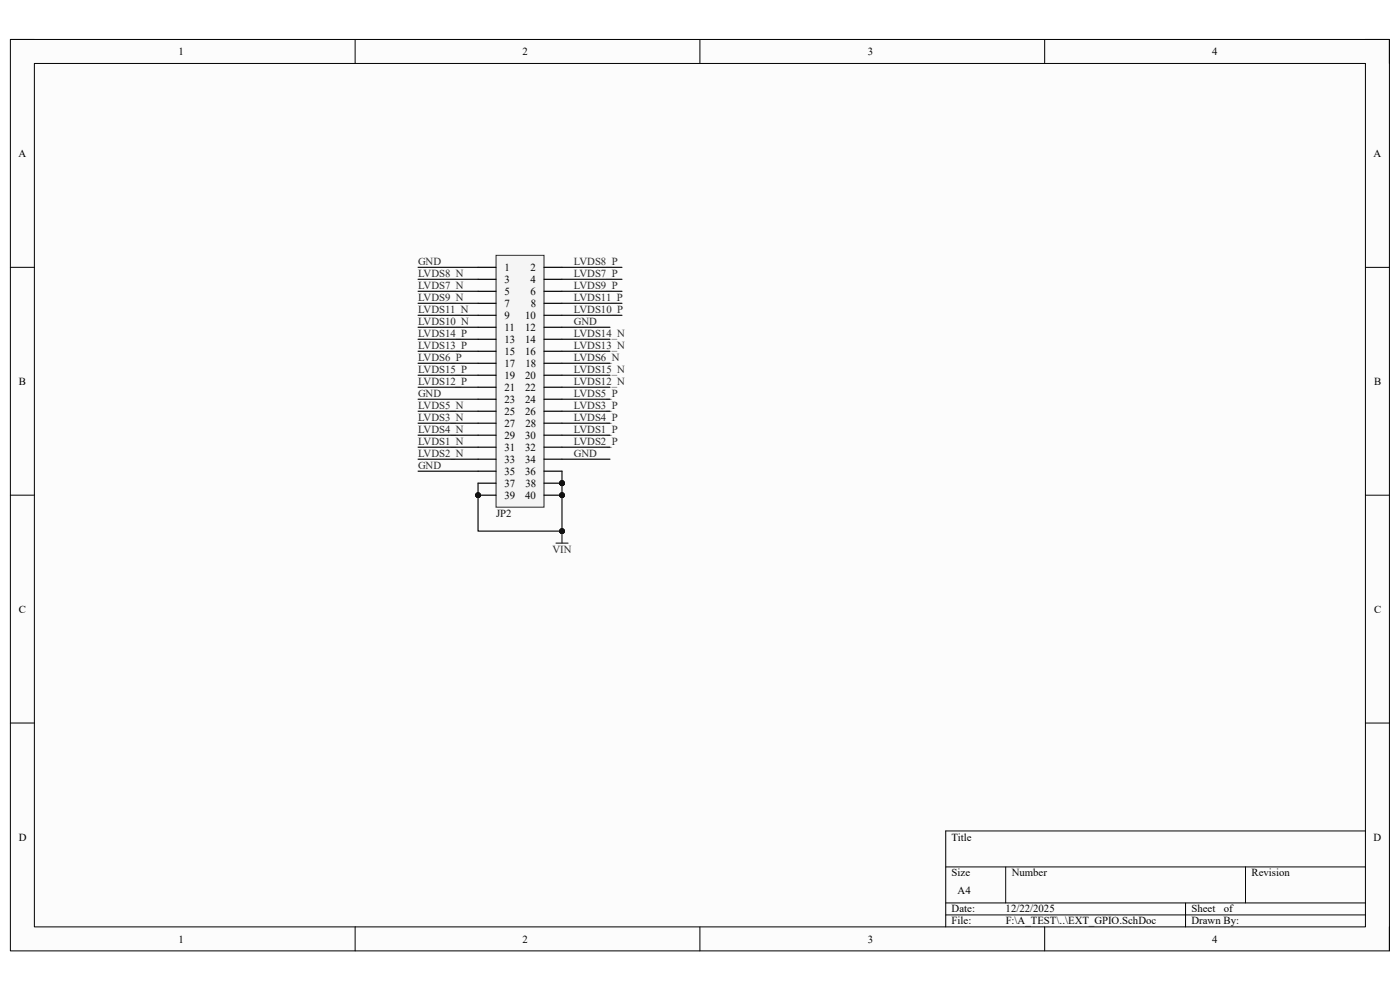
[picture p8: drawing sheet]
<svg xmlns="http://www.w3.org/2000/svg" width="297mm" height="210mm" viewBox="0 0 297 210" stroke-linecap="round" stroke-linejoin="round" font-family="sans-serif">
<path d="M2.2 8.4h292.6v193.3h-292.6z" fill-rule="evenodd" fill="#fcfcfc"/>
<path d="M2.2 8.4h292.6v193.3h-292.6z" fill="none" stroke="#000" stroke-width=".21"/>
<path d="M7.3 13.5h282.4v183.1h-282.4z" fill-rule="evenodd" fill="#fcfcfc"/>
<g fill="none" stroke="#000" stroke-width=".21">
<path d="M2.2 8.4h5.1M7.3 13.5h282.4v183.1h-282.4zM75.3 8.4v5.1M148.5 8.4v5.1M221.6 8.4v5.1M289.7 8.4h5.1v5.1M2.2 56.7h5.1M289.7 56.7h5.1M2.2 105h5.1M289.7 105.1h5.1M2.2 153.4h5.1M289.7 153.4h5.1"/>
<path d="M289.7 176.3h-89.1v20.3M75.3 196.6v5.1M148.5 196.6v5.1M200.6 183.9h89.1M200.6 191.5h89.1M200.6 194.1h89.1M213.4 183.9v7.6M221.6 196.6v5.1M251.5 191.5v5.1M264.2 183.9v7.6M294.8 196.6v5.1"/>
</g>
<circle cx="119.2" cy="102.5" r=".51" fill="#0e0e0e"/>
<circle cx="119.2" cy="102.5" r=".51" fill="none" stroke="#0e0e0e" stroke-width=".21"/>
<circle cx="101.4" cy="105" r=".51" fill="#0e0e0e"/>
<circle cx="101.4" cy="105" r=".51" fill="none" stroke="#0e0e0e" stroke-width=".21"/>
<circle cx="119.2" cy="105" r=".51" fill="#0e0e0e"/>
<circle cx="119.2" cy="105" r=".51" fill="none" stroke="#0e0e0e" stroke-width=".21"/>
<path d="M105.2 54.2h10.2v53.4h-10.2z" fill-rule="evenodd" fill="#f5f5f5"/>
<path d="M105.2 54.2h10.2v53.4h-10.2z" fill="none" stroke="#262626" stroke-width=".21"/>
<g fill="none" stroke="#000" stroke-width=".25">
<path d="M101.4 56.7h3.8M101.4 59.3h3.8M115.4 56.7h3.8M115.4 59.3h3.8M101.4 61.8h3.8M101.4 64.3h3.8M101.4 66.9h3.8M101.4 69.4h3.8M101.4 72h3.8M101.4 74.5h3.8M101.4 77.1h3.8M101.4 79.6h3.8"/>
<path d="M115.4 61.8h3.8M115.4 64.3h3.8M115.4 66.9h3.8M115.4 69.4h3.8M115.4 72h3.8M115.4 74.5h3.8M115.4 77.1h3.8M115.4 79.6h3.8M101.4 82.1h3.8M101.4 84.7h3.8M101.4 87.2h3.8M101.4 89.8h3.8"/>
<path d="M101.4 92.3h3.8M101.4 94.9h3.8M101.4 97.4h3.8M101.4 100h3.8M115.4 82.1h3.8M115.4 84.7h3.8M115.4 87.2h3.8M115.4 89.8h3.8M115.4 92.3h3.8M115.4 94.9h3.8M115.4 97.4h3.8M115.4 100h3.8"/>
<path d="M101.4 102.5h3.8M115.4 102.5h3.8"/>
</g>
<circle cx="119.2" cy="102.5" r=".51" fill="#0e0e0e"/>
<circle cx="119.2" cy="102.5" r=".51" fill="none" stroke="#0e0e0e" stroke-width=".21"/>
<path d="M101.4 105h3.8" fill="none" stroke="#000" stroke-width=".25"/>
<circle cx="101.4" cy="105" r=".51" fill="#0e0e0e"/>
<circle cx="101.4" cy="105" r=".51" fill="none" stroke="#0e0e0e" stroke-width=".21"/>
<path d="M115.4 105h3.8" fill="none" stroke="#000" stroke-width=".25"/>
<circle cx="119.2" cy="105" r=".51" fill="#0e0e0e"/>
<circle cx="119.2" cy="105" r=".51" fill="none" stroke="#0e0e0e" stroke-width=".21"/>
<path d="M118 115.2h2.5M119.2 112.7v2.5" fill="none" stroke="#262626" stroke-width=".25"/>
<circle cx="119.2" cy="112.7" r=".51" fill="#0e0e0e"/>
<circle cx="119.2" cy="112.7" r=".51" fill="none" stroke="#0e0e0e" stroke-width=".21"/>
<g fill="none" stroke="#0e0e0e" stroke-width=".25">
<path d="M88.7 59.3h12.7M88.7 56.7h12.7M119.2 59.3h12.7M119.2 56.7h12.7M88.7 79.6h12.7M88.7 77.1h12.7M88.7 74.5h12.7M88.7 72h12.7M88.7 69.4h12.7M88.7 66.9h12.7M88.7 64.3h12.7M88.7 61.8h12.7"/>
<path d="M119.2 79.6h10.2M119.2 77.1h10.2M119.2 74.5h10.2M119.2 72h10.2M119.2 69.4h10.2M119.2 66.9h12.7M119.2 64.3h12.7M119.2 61.8h12.7M88.7 94.9h12.7M88.7 92.3h12.7M88.7 89.8h12.7M88.7 87.2h12.7"/>
<path d="M88.7 84.7h12.7M88.7 82.1h12.7M88.7 97.4h12.7M119.2 94.9h10.2M119.2 92.3h10.2M119.2 89.8h10.2M119.2 87.2h10.2M119.2 84.7h10.2M119.2 82.1h10.2M101.4 102.5v10.2h17.8"/>
</g>
<circle cx="101.4" cy="105" r=".51" fill="#0e0e0e"/>
<circle cx="101.4" cy="105" r=".51" fill="none" stroke="#0e0e0e" stroke-width=".21"/>
<circle cx="119.2" cy="112.7" r=".51" fill="#0e0e0e"/>
<circle cx="119.2" cy="112.7" r=".51" fill="none" stroke="#0e0e0e" stroke-width=".21"/>
<path d="M119.2 102.5v10.2" fill="none" stroke="#0e0e0e" stroke-width=".25"/>
<circle cx="119.2" cy="112.7" r=".51" fill="#0e0e0e"/>
<circle cx="119.2" cy="112.7" r=".51" fill="none" stroke="#0e0e0e" stroke-width=".21"/>
<circle cx="119.2" cy="105" r=".51" fill="#0e0e0e"/>
<circle cx="119.2" cy="105" r=".51" fill="none" stroke="#0e0e0e" stroke-width=".21"/>
<circle cx="119.2" cy="102.5" r=".51" fill="#0e0e0e"/>
<circle cx="119.2" cy="102.5" r=".51" fill="none" stroke="#0e0e0e" stroke-width=".21"/>
<path d="M119.2 100v2.5" fill="none" stroke="#0e0e0e" stroke-width=".25"/>
<circle cx="119.2" cy="102.5" r=".51" fill="#0e0e0e"/>
<circle cx="119.2" cy="102.5" r=".51" fill="none" stroke="#0e0e0e" stroke-width=".21"/>
<path d="M88.7 100h12.7M119.2 97.4h10.2" fill="none" stroke="#0e0e0e" stroke-width=".25"/>
<g font-size="2.3">
<text x="37.9" y="11.7">1</text>
<text x="110.9" y="11.7">2</text>
<text x="184.1" y="11.7">3</text>
<text x="257.1" y="11.7">4</text>
<text x="3.9" y="33.3">A</text>
<text x="291.4" y="33.3">A</text>
<text x="107" y="57.4">1</text>
<text x="107" y="60">3</text>
<text x="112.6" y="57.4">2</text>
<text x="112.6" y="60">4</text>
<text x="107" y="62.6">5</text>
<text x="107" y="65.1">7</text>
<text x="112.6" y="62.6">6</text>
<text x="112.6" y="65.1">8</text>
<text x="107" y="67.6">9</text>
<text x="107" y="70.2">11</text>
<text x="111.4" y="67.6">10</text>
<text x="111.4" y="70.2">12</text>
<text x="107" y="72.7">13</text>
<text x="107" y="75.3">15</text>
<text x="107" y="77.8">17</text>
<text x="111.4" y="72.7">14</text>
<text x="111.4" y="75.3">16</text>
<text x="111.5" y="77.8">18</text>
<text x="4" y="81.6">B</text>
<text x="107" y="80.3">19</text>
<text x="107" y="82.9">21</text>
<text x="111.4" y="80.3">20</text>
<text x="111.4" y="82.9">22</text>
<text x="291.5" y="81.6">B</text>
<text x="107" y="85.4">23</text>
<text x="107" y="88">25</text>
<text x="111.4" y="85.4">24</text>
<text x="111.4" y="88">26</text>
<text x="107" y="90.6">27</text>
<text x="107" y="93.1">29</text>
<text x="107" y="95.6">31</text>
<text x="111.4" y="93.1">30</text>
<text x="111.4" y="95.6">32</text>
<text x="111.5" y="90.6">28</text>
<text x="107" y="98.2">33</text>
<text x="107" y="100.7">35</text>
<text x="111.4" y="98.2">34</text>
<text x="111.4" y="100.7">36</text>
<text x="107" y="103.3">37</text>
<text x="107" y="105.8">39</text>
<text x="111.4" y="105.8">40</text>
<text x="111.5" y="103.3">38</text>
<text x="4" y="130">C</text>
<text x="291.5" y="130">C</text>
<text x="4" y="178.3">D</text>
<text x="201.9" y="178.3">Title</text>
<text x="291.4" y="178.3">D</text>
<text x="201.9" y="185.9">Size</text>
<text x="214.6" y="185.9">Number</text>
<text x="265.5" y="185.9">Revision</text>
<text x="203.2" y="189.7">A4</text>
<text x="201.9" y="193.5">Date:</text>
<text x="201.9" y="196.1">File:</text>
<text x="213.3" y="193.5">12/22/2025</text>
<text x="213.4" y="196.1">F:\A_TEST\..\EXT_GPIO.SchDoc</text>
<text x="252.8" y="196.1">Drawn By:</text>
<text x="252.8" y="193.5">Sheet</text>
<text x="259.6" y="193.5">of</text>
<text x="37.9" y="199.9">1</text>
<text x="110.9" y="199.9">2</text>
<text x="184.1" y="199.9">3</text>
<text x="257.1" y="199.9">4</text>
</g>
<g font-size="2.3" fill="#262626">
<text x="88.7" y="58.7">LVDS8_N</text>
<text x="88.7" y="56.2">GND</text>
<text x="121.8" y="58.7">LVDS7_P</text>
<text x="121.8" y="56.2">LVDS8_P</text>
<text x="88.7" y="63.8">LVDS9_N</text>
<text x="88.7" y="61.3">LVDS7_N</text>
<text x="121.8" y="63.8">LVDS11_P</text>
<text x="121.8" y="61.3">LVDS9_P</text>
<text x="88.7" y="71.5">LVDS14_P</text>
<text x="88.7" y="68.9">LVDS10_N</text>
<text x="88.7" y="66.4">LVDS11_N</text>
<text x="121.8" y="71.5">LVDS14_N</text>
<text x="121.8" y="68.9">GND</text>
<text x="121.8" y="66.4">LVDS10_P</text>
<text x="88.7" y="76.5">LVDS6_P</text>
<text x="88.7" y="74">LVDS13_P</text>
<text x="121.8" y="76.5">LVDS6_N</text>
<text x="121.8" y="74">LVDS13_N</text>
<text x="88.7" y="81.6">LVDS12_P</text>
<text x="88.7" y="79.1">LVDS15_P</text>
<text x="121.8" y="81.6">LVDS12_N</text>
<text x="121.8" y="79.1">LVDS15_N</text>
<text x="88.7" y="89.3">LVDS3_N</text>
<text x="88.7" y="86.7">LVDS5_N</text>
<text x="88.7" y="84.2">GND</text>
<text x="121.8" y="89.3">LVDS4_P</text>
<text x="121.8" y="86.7">LVDS3_P</text>
<text x="121.8" y="84.2">LVDS5_P</text>
<text x="88.7" y="94.4">LVDS1_N</text>
<text x="88.7" y="91.8">LVDS4_N</text>
<text x="121.8" y="94.4">LVDS2_P</text>
<text x="121.8" y="91.8">LVDS1_P</text>
<text x="88.7" y="96.9">LVDS2_N</text>
<text x="88.7" y="99.4">GND</text>
<text x="121.8" y="96.9">GND</text>
<text x="117.2" y="117.3">VIN</text>
</g>
<text font-size="2.3" fill="#0e0e0e" x="105.2" y="109.6">JP2</text>
</svg>
